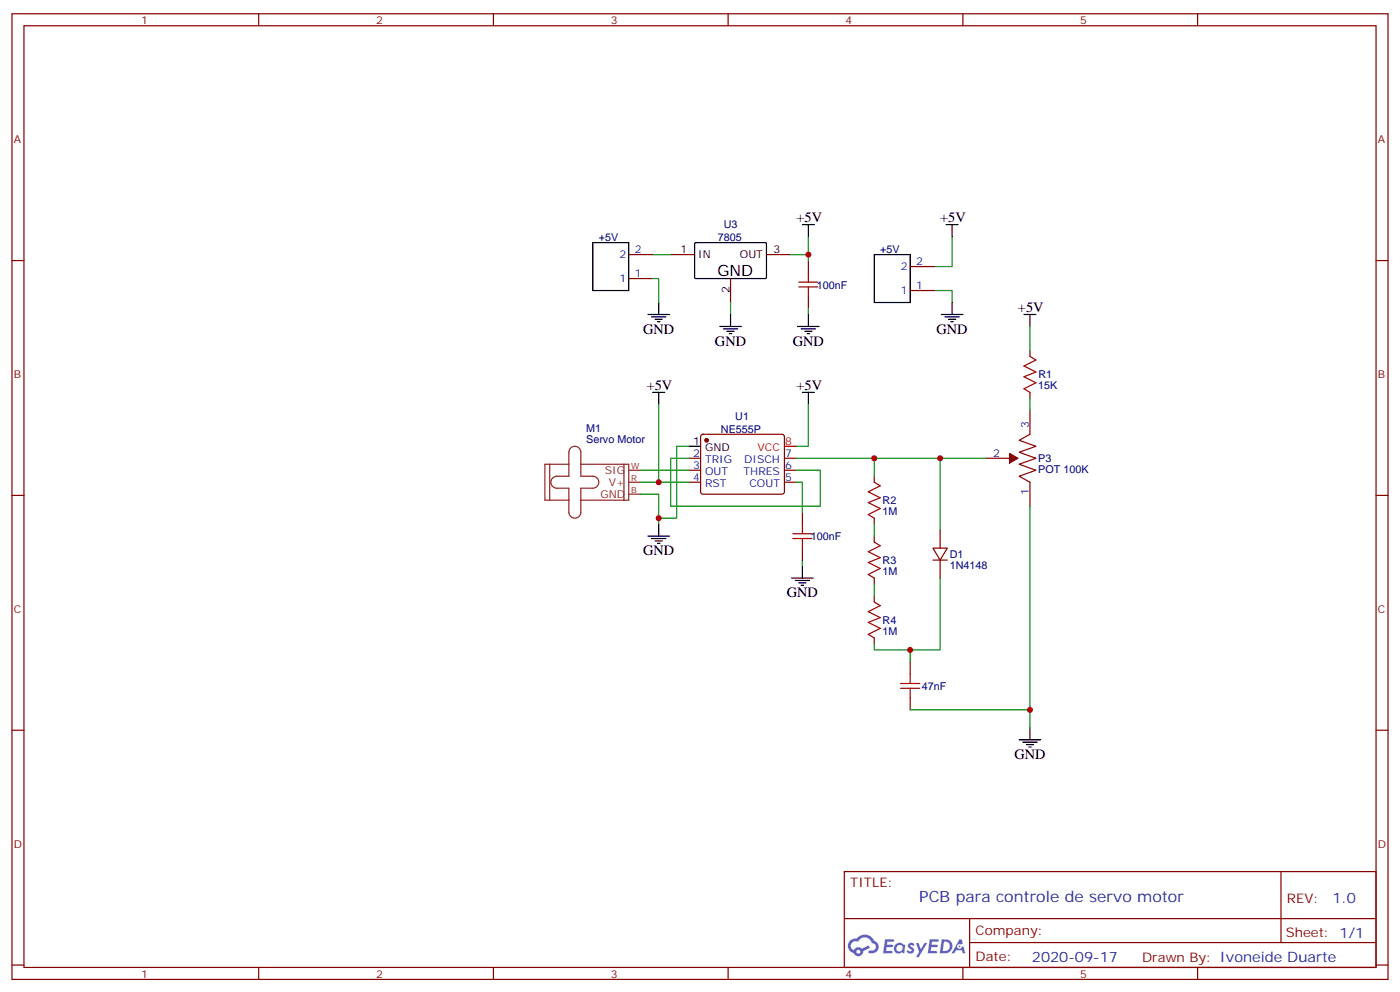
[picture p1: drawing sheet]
<svg xmlns="http://www.w3.org/2000/svg" width="412mm" height="292mm" viewBox="0 0 412 292" stroke-linecap="round" stroke-linejoin="round" font-family="sans-serif">
<g fill="none" stroke="#870000" stroke-width=".35">
<path d="M3.5 4.1h405.4v284.3h-405.4zM7.1 7.6h398.2v277.3h-398.2zM76.2 4.1v3.5M145.3 4.1v3.5M214.5 4.1v3.5M283.6 4.1v3.5M352.8 4.1v3.5M3.5 76.7h3.6M405.3 76.7h3.6M3.5 145.9h3.6M405.3 145.9h3.6M3.5 215h3.6"/>
<path d="M405.3 215h3.6M248.7 256.6h156.6v28.3h-156.6zM377.3 256.7v20.8M248.7 270.5h156.5M285.6 277.5h119.6M285.6 270.5v14.1M3.5 284.2h3.6M76.2 284.9v3.5M145.3 284.9v3.5M214.5 284.9v3.5M283.6 284.9v3.5M352.8 284.9v3.5"/>
<path d="M405.3 284.2h3.6"/>
</g>
<g fill="#5487ff">
<path d="M267.7 277.8a1.22 1.22 0 0 1 1.7 .3l-.4 .6a.47 .47 0 0 0-.3-.4 .47 .47 0 0 0-.5 .1l.1 .3a1.14 1.14 0 0 1 .8 1.7 1.14 1.14 0 0 1-1.9 0l-.2-.2 .5-.5 .7 .4a.29 .29 0 0 0 .3-.2 .29 .29 0 0 0-.2-.4 1.04 1.04 0 0 1-.6-1.7z"/>
<path d="M260.7 276.6h2.4l.3 .2-.2 .5h-1.8l-.1 .9h1.5l.3 .3-.3 .4h-1.6l-.2 1.1 1.7 .1 .2 .3-.2 .3h-2.6z"/>
<path d="M273.8 276.6h2.4l.3 .2-.1 .5h-1.8l-.2 .9h1.6l.3 .3-.4 .4h-1.6l-.1 1.1 1.7 .1 .2 .3-.2 .3h-2.6z"/>
<path d="M282.6 276.6h.7l.3 1.2-.6 .3a.69 .69 0 0 0-1 .3 .69 .69 0 0 0 .4 1 .69 .69 0 0 0 .9-.6l.5-.3 .6 2.2h-.8l-.2-.9h-1.8l-.5 .9h-.8z"/>
<path d="M269.8 277.7h.8l.6 1.8 1.1-1.8h.9l-2.6 4.1h-.8l.9-1.5z"/>
<path d="M277.4 276.6l-.6 4.1h1.3a2.11 2.11 0 0 0 2.5-2.1 2.11 2.11 0 0 0-2.5-2zM278.1 277.3a1.39 1.39 0 0 1 1.7 1.4 1.39 1.39 0 0 1-1.8 1.3h-.3z"/>
<path d="M263.7 278.2a1.54 1.54 0 0 0-.1 2.1 1.54 1.54 0 0 0 2.2 .2l.6 .2 .3-2.3-.2-.2-.4-.1a1.49 1.49 0 0 0-2.4 .1zM264 279.2a.94 .94 0 0 1 1.8 0 .94 .94 0 0 1-1.8 0z"/>
<path d="M250.4 276.9a2.18 2.18 0 0 0 1.1 3.8 1.44 1.44 0 0 0 1.6 .9 1.44 1.44 0 0 0 1.2-1.5l2-1-.5-.7-1.9 .9a1.47 1.47 0 0 0-2.4 .5 1.39 1.39 0 0 1-.7-2 1.39 1.39 0 0 1 2-.4 2.12 2.12 0 0 1 2.2-1.3 2.12 2.12 0 0 1 1.9 1.6 1.14 1.14 0 0 1 1.1 1.5 1.14 1.14 0 0 1-1.7 .7 .43 .43 0 0 0-.5 .3 .43 .43 0 0 0 .4 .5 1.98 1.98 0 0 0 2.5-1.2 1.98 1.98 0 0 0-1.2-2.5 3.1 3.1 0 0 0-5.3-.7l-.9 .1zM252.3 280.2a.55 .55 0 0 1 1.1 0 .55 .55 0 0 1-1.1 0z"/>
<circle cx="282.6" cy="278.7" r=".26"/>
</g>
<g fill="none" stroke="#870000" stroke-width=".35">
<path d="M185.2 75h7.1M197.6 75h7M225.8 75h7M238.1 76.7v3.6M268.1 78.5h7.1M185.2 82h7.1M215.2 82v7.1M238.1 87.3v3.5M268.1 85.5h7.1M303.4 103.2v1.8M303.4 115.5v1.8M202.8 134.9h3.6"/>
<path d="M202.8 138.5h3.6M206.6 128.1l.5-.2h23.3l.5 .2 .2 .5-.1 16.5-.6 .4h-23.6l-.4-.7v-16.2zM231.1 134.9h3.5M231.1 138.5h3.5M290.3 134.9h7.1M303.4 120.8v7.1M202.8 142h3.6M231.1 142h3.5M236.4 150.8v3.5M257.5 140.2v1.8M257.5 152.6v1.7M257.5 157.9v1.7"/>
<path d="M276.9 156.1v5.3M303.4 142v7M236.4 161.4v3.5M257.5 170.2v1.8M257.5 175.5v1.8M274.8 161.4h4.2l-2.1 3.5zM274.8 164.9h4.2M276.9 164.9v5.3M257.5 187.9v1.7M268.1 194.9v3.5M268.1 205.5v3.5"/>
</g>
<circle cx="208.1" cy="129.6" r=".53" fill="#870000" stroke="#870000" stroke-width=".35"/>
<g fill="none" stroke="#000" stroke-width=".35">
<path d="M174.6 71.4h10.6v14.1h-10.6zM204.7 71.6l.3-.2 20.6 .1 .2 .3-.1 10-.3 .2h-20.6l-.2-.3zM236.4 66.1h3.5M238.1 66.1v3.6M257.5 75h10.6v14.1h-10.6zM278.7 66.1h3.5M280.5 66.1v3.6M190.9 92.6h6.3M191.9 93.3h4.2M193 94h2.1M193.7 94.7h.7M194 89.1v3.5"/>
<path d="M212 96.1h6.4M213.1 96.8h4.2M214.1 97.5h2.2M214.8 98.2h.7M215.2 92.6v3.5M234.9 96.1h6.4M236 96.8h4.2M237.1 97.5h2.1M237.8 98.2h.7M238.1 92.6v3.5M277.3 92.6h6.3M278.3 93.3h4.3"/>
<path d="M279.4 94h2.1M280.1 94.7h.7M280.5 89.1v3.5M301.6 92.6h3.6M303.4 92.6v3.5M192.3 115.5h3.5M194 115.5v3.6M236.4 115.5h3.5M238.1 115.5v3.6M202.8 131.4h3.6M190.9 157.9h6.3M191.9 158.6h4.2"/>
<path d="M193 159.3h2.1M193.7 160h.7M194 154.3v3.6M233.2 170.2h6.3M234.2 170.9h4.3M235.3 171.6h2.1M236 172.3h.7M236.4 166.7v3.5M300.2 217.8h6.4M301.3 218.5h4.2M302.3 219.3h2.1M303 220h.7"/>
<path d="M303.4 214.3v3.5"/>
</g>
<path d="M231.1 131.4h3.5" fill="none" stroke="#f00" stroke-width=".35"/>
<g fill="none" stroke="#008700" stroke-width=".35">
<path d="M192.3 75h5.3M232.8 75h5.3v1.7M238.1 69.7v5.3M280.5 69.7v8.8h-5.3M192.3 82h1.7v7.1M215.2 89.1v3.5M238.1 90.8v1.8M275.2 85.5h5.3v3.6M303.4 96.1v7.1M194 119.1v22.9h8.8M238.1 119.1v12.3h-3.5M303.4 117.3v3.5"/>
<path d="M188.7 138.5h14.1M202.8 134.9h-5.2v14.1h44.1v-10.5h-7.1M202.8 131.4h-3.5v21.2h-5.3M234.6 134.9h55.7M257.5 134.9v5.3M276.9 134.9v21.2M188.7 145.5h5.3v8.8M188.7 142h5.3M234.6 142h1.8v8.8M257.5 154.3v3.6M303.4 149v65.3M236.4 164.9v1.8"/>
<path d="M257.5 172v3.5M276.9 170.2v21.2h-19.4v-1.8M268.1 191.4v3.5M268.1 209h35.3"/>
</g>
<path d="M161.9 136.7v10.6M167.6 136.7h-7.1v10.6h7.1M168.1 131.9a1.76 1.76 0 0 1 1.9-.4 1.76 1.76 0 0 1 1.1 1.7v7h3.5a1.76 1.76 0 0 1 1.8 1.8 1.76 1.76 0 0 1-1.8 1.8h-3.5v7a1.76 1.76 0 0 1-1.8 1.8 1.76 1.76 0 0 1-1.7-1.8v-7h-3.6a1.76 1.76 0 0 1-1.7-1.8 1.76 1.76 0 0 1 1.7-1.8h3.6v-7zM171.1 136.7h14.1v10.6h-14.1M183.8 136.7v10.6M185.2 138.5h3.5M185.2 142h3.5M185.2 145.5h3.5" fill="none" stroke="#8c2424" stroke-width=".35"/>
<g fill="none" stroke="#a10000" stroke-width=".35">
<path d="M235.3 84.5h5.6M235.3 83.1h5.6M238.1 80.3v2.8M238.1 84.5v2.8M303.4 105l1.8 1-3.6 1.8 3.6 1.7-3.6 1.4 3.6 1.8-3.6 1.8 1.8 1M233.5 158.6h5.7M233.5 157.2h5.7M236.4 154.3v2.9M236.4 158.6v2.8M257.5 142l1.8 1.1-3.5 1.7 3.5 1.8-3.5 1.4 3.5 1.8-3.5 1.7 1.7 1.1M257.5 159.6l1.8 1.1-3.5 1.8 3.5 1.7-3.5 1.4 3.5 1.8-3.5 1.8 1.7 1M257.5 177.3l1.8 1-3.5 1.8 3.5 1.8-3.5 1.4 3.5 1.7-3.5 1.8 1.7 1.1"/>
<path d="M268.1 198.4v2.9M265.3 202.7h5.6M265.3 201.3h5.6M268.1 202.7v2.8"/>
</g>
<path d="M303.4 127.9l-3.2 1.7 5 1.8-5 1.8 5 1.7-5 1.8 5 1.8-5 1.7 3.2 1.8" fill="none" stroke="#900" stroke-width=".35"/>
<path d="M297.4 133.5l2.5 1.4-2.5 1.4z" fill="#900" stroke="#900" stroke-width=".35"/>
<g fill="#c00">
<circle cx="194" cy="142" r=".88"/>
<circle cx="238.1" cy="75" r=".88"/>
<circle cx="276.9" cy="134.9" r=".88"/>
<circle cx="257.5" cy="134.9" r=".88"/>
<circle cx="268.1" cy="191.4" r=".88"/>
<circle cx="303.4" cy="209" r=".88"/>
<circle cx="194" cy="152.6" r=".88"/>
</g>
<text font-size="4.6" x="211.3" y="81.3">GND</text>
<text font-size="4.6" fill="#00f" x="270.8" y="265.7">PCB para controle de servo motor</text>
<g font-size="4.2">
<text x="234.6" y="65.4">+5V</text>
<text x="276.9" y="65.4">+5V</text>
<text x="299.9" y="91.9">+5V</text>
<text x="189.4" y="98.2">GND</text>
<text x="210.6" y="101.8">GND</text>
<text x="233.5" y="101.8">GND</text>
<text x="275.9" y="98.2">GND</text>
<text x="190.5" y="114.8">+5V</text>
<text x="234.6" y="114.8">+5V</text>
<text x="189.4" y="163.5">GND</text>
<text x="231.8" y="175.9">GND</text>
<text x="298.8" y="223.5">GND</text>
</g>
<g font-size="4.2" fill="#00f">
<text x="392.5" y="265.9">1.0</text>
<text x="304" y="283.3">2020-09-17</text>
</g>
<g font-size="3.9" fill="#800">
<text x="250.5" y="261.2">TITLE:</text>
<text x="379.1" y="265.9">REV:</text>
<text x="287.4" y="275.4">Company:</text>
<text x="378.7" y="276">Sheet: 1/1</text>
<text x="287.4" y="283.1">Date:</text>
<text x="336.4" y="283.2">Drawn By: Ivoneide Duarte</text>
</g>
<g font-size="3.2" fill="#800">
<text x="41.6" y="7.1">1</text>
<text x="110.8" y="7.1">2</text>
<text x="179.9" y="7.1">3</text>
<text x="249.1" y="7.1">4</text>
<text x="318.2" y="7.1">5</text>
<text x="4.1" y="42.2">A</text>
<text x="405.9" y="42.2">A</text>
<text x="4.1" y="111.3">B</text>
<text x="405.9" y="111.3">B</text>
<text x="4.1" y="180.4">C</text>
<text x="405.9" y="180.4">C</text>
<text x="4.1" y="249.6">D</text>
<text x="405.9" y="249.6">D</text>
<text x="41.6" y="287.9">1</text>
<text x="110.8" y="287.9">2</text>
<text x="179.9" y="287.9">3</text>
<text x="249.1" y="287.9">4</text>
<text x="318.2" y="287.9">5</text>
</g>
<g font-size="3.2" fill="#000080">
<text x="176.4" y="70.9">+5V</text>
<text x="211.5" y="70.9">7805</text>
<text x="213.2" y="67">U3</text>
<text x="259.3" y="74.4">+5V</text>
<text x="240.6" y="85">100nF</text>
<text x="305.9" y="111.4">R1</text>
<text x="305.9" y="114.5">15K</text>
<text x="216.6" y="123.8">U1</text>
<text x="172.7" y="130.4">Servo Motor</text>
<text x="172.7" y="127.2">M1</text>
<text x="212.4" y="127.4">NE555P</text>
<text x="305.9" y="136.2">P3</text>
<text x="305.9" y="139.3">POT 100K</text>
<text x="260" y="148.5">R2</text>
<text x="260" y="151.7">1M</text>
<text x="238.9" y="159.1">100nF</text>
<text x="260" y="166.2">R3</text>
<text x="279.8" y="167.6">1N4148</text>
<text x="279.8" y="164.4">D1</text>
<text x="260" y="169.3">1M</text>
<text x="260" y="183.8">R4</text>
<text x="260" y="187">1M</text>
<text x="271.5" y="203.2">47nF</text>
</g>
<g font-size="3.2" fill="#00f">
<text x="182.5" y="76">2</text>
<text x="187" y="74.6">2</text>
<text x="182.5" y="83.1">1</text>
<text x="187" y="81.7">1</text>
<text x="265.4" y="79.6">2</text>
<text x="269.9" y="78.1">2</text>
<text x="265.4" y="86.6">1</text>
<text x="269.9" y="85.2">1</text>
<text x="303" y="126.1" transform="rotate(-90 303 126.1)">3</text>
<text x="204.2" y="134.6">2</text>
<text x="207.7" y="136.3">TRIG</text>
<text x="219.2" y="136.3">DISCH</text>
<text x="231.2" y="134.6">7</text>
<text x="292.6" y="134.6">2</text>
<text x="204.2" y="138.1">3</text>
<text x="204.2" y="141.6">4</text>
<text x="207.7" y="139.9">OUT</text>
<text x="207.7" y="143.4">RST</text>
<text x="219" y="139.9">THRES</text>
<text x="220.8" y="143.4">COUT</text>
<text x="231.2" y="141.6">5</text>
<text x="231.2" y="138.1">6</text>
<text x="303" y="145.8" transform="rotate(-90 303 145.8)">1</text>
</g>
<g font-size="3.2">
<text x="200.5" y="74.6">1</text>
<text x="205.7" y="76">IN</text>
<text x="217.9" y="76">OUT</text>
<text x="227.9" y="74.6">3</text>
<text x="214.8" y="86.2" transform="rotate(-90 214.8 86.2)">2</text>
<text x="204.2" y="131.1">1</text>
<text x="207.7" y="132.8">GND</text>
</g>
<g font-size="3.2" fill="#f00">
<text x="231.2" y="131.1">8</text>
<text x="223.2" y="132.8">VCC</text>
</g>
<g font-size="3.2" fill="#8d2323">
<text x="178.2" y="139.5">SIG</text>
<text x="179.4" y="143.1">V+</text>
<text x="176.9" y="146.6">GND</text>
</g>
<g font-size="2.5" fill="#8d2323">
<text x="185.9" y="138.1">W</text>
<text x="185.9" y="141.6">R</text>
<text x="185.9" y="145.2">B</text>
</g>
</svg>
